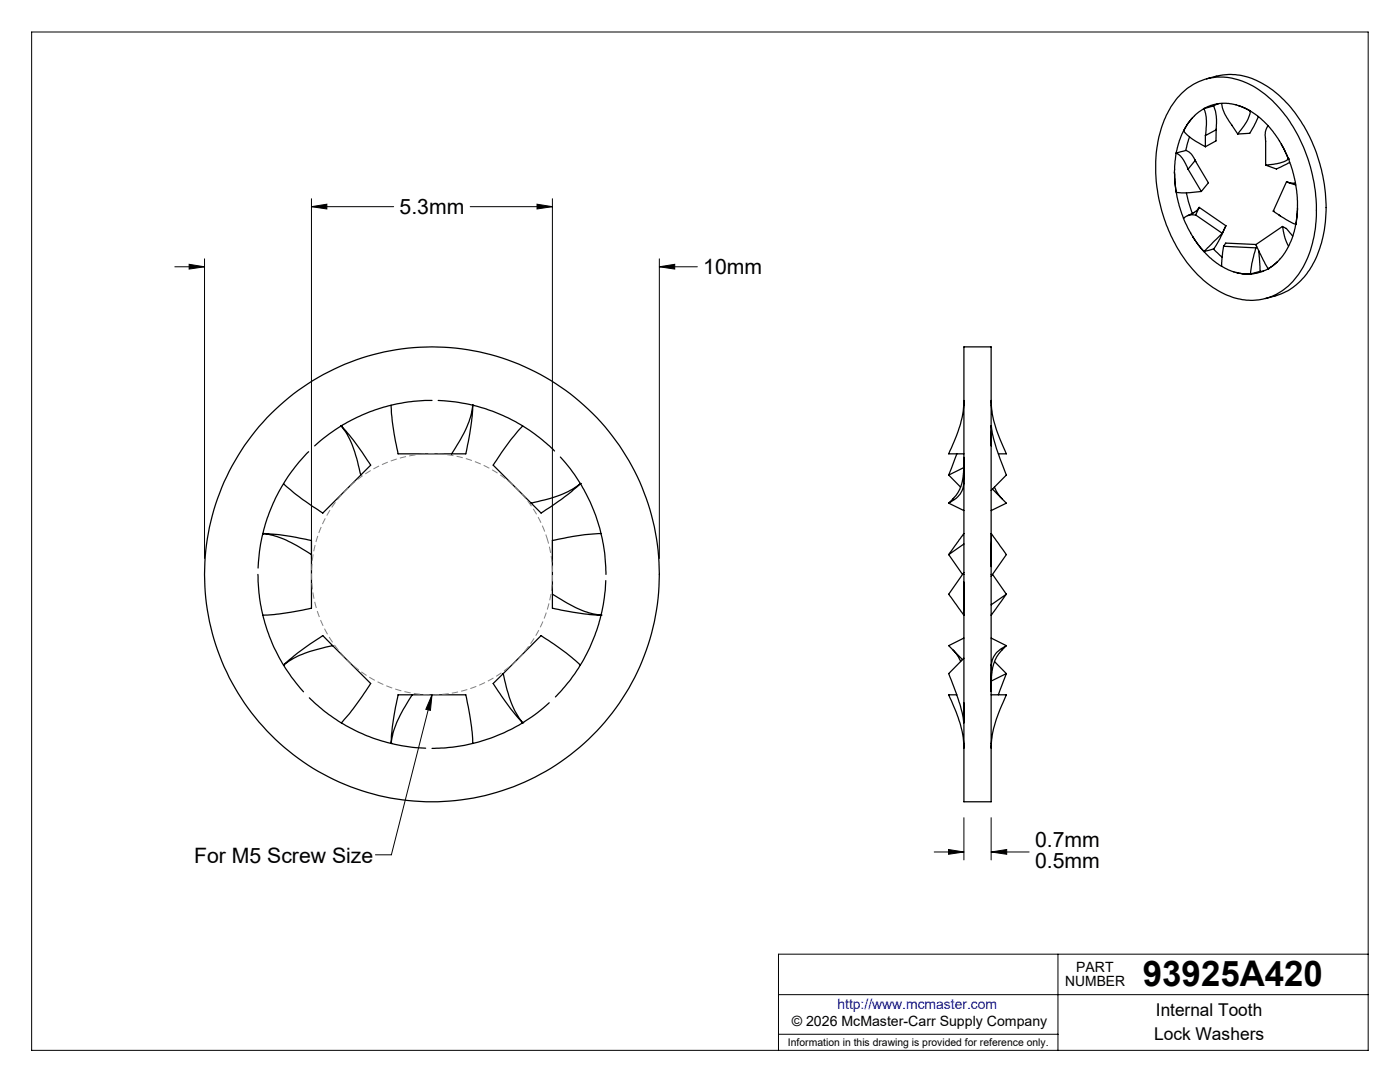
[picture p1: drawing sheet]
<svg xmlns="http://www.w3.org/2000/svg" width="279mm" height="216mm" viewBox="0 0 279 216" stroke-linecap="round" stroke-linejoin="round" font-family="sans-serif">
<g fill="none" stroke="#000" stroke-width=".2">
<path d="M6.3 6.4h266.7v203.2h-266.7zM62.2 39.7v71.7M110.2 39.7v71.7M34.9 53.2h5.9M37.7 52.7l3.1 .5-3.1 .5zM40.8 51.6v59.8M62.2 41.2l3-.5v1zM62.2 41.2h16.4M93.8 41.2h16.4M107.2 40.7l3 .5-3 .5zM131.6 53.2l3.1-.5v1zM131.6 51.6v59.8"/>
<path d="M131.6 53.2h7.6M86.2 138.6l-.3 3.1-.9-.2zM86.2 138.6l-8.1 32h-3.2M186.4 170h6M189.3 169.5l3.1 .5-3.1 .5zM192.4 163.2v8.4M197.8 170l3.1-.5v1zM197.8 163.2v8.4M197.8 170h7.6M155.4 198.5h117.6M211.1 190.4v19.2M273 190.4h-117.6v19.2"/>
<path d="M155.4 206.4h55.7"/>
</g>
<g fill="none" stroke="#000" stroke-width=".25">
<path d="M235.9 18.5a11.4 11.4 0 0 1 13.7-1.6 25.3 25.3 0 0 1 11.2 14.1 28.9 28.9 0 0 1 0 20.9 12.5 12.5 0 0 1-10 8 14.6 14.6 0 0 1-11.4-4.7 31 31 0 0 1-7.7-29.4 17.3 17.3 0 0 1 4.2-7.3zM240.8 15.7l1.9-.5a13.4 13.4 0 0 1 12 3.4 30.1 30.1 0 0 1 9.8 20.5 23 23 0 0 1-4 15.9 11.7 11.7 0 0 1-6 4.1l-1.9 .5M234.4 34.4l.1 2.5 .4 2.5 .4 1.6 .9 2.6M234.4 34.4l.2 3a.86 .86 0 0 0 .2 .9 .86 .86 0 0 0 .9 .2l4-.3M234.7 30.6l-.3 3.8M234.7 30.6l1-.3a1.53 1.53 0 0 1 1.9 .3l.9 1.4M234.7 30.6a5.1 5.1 0 0 1 2.4 3.2M234.7 30.6h.1M236.8 38.5l.3 1.6 .8 2.5M237.1 33.8l2.6 4.4M237.4 27.3l-.7 2.7M238 23.5l-1.1 1.4-1 1.8-.6 1.5-.6 2.4"/>
<path d="M238 23.5l-.9 1.1-.9 1.5a12.2 12.2 0 0 0 4.4 3.2M238.4 31.8l.3 .4M238.5 32l-1.4 1.8M238.5 32l2.7 4.5-1.5 1.7M240.2 21.7l-1.4 1-.8 .8M240.2 21.7a8.2 8.2 0 0 1 .5 4.6l-.1 .8M240.2 21.7h.1M240.6 27.1v2.2M242.2 21.2l-1.9 .5M242.2 21.2a8.7 8.7 0 0 1 .5 4.7M242.7 25.8v.2M242.7 25.9l-2.1 1.2"/>
<path d="M242.7 25.9v2.2l-2.1 1.2M243.2 20.7l-1 .5M243.8 20.6a9.1 9.1 0 0 0 2.1 4.4l1.1 1.7M247.1 21.1l-1.9-.5h-1.8l-1.8 .5-1.3 .6M247.1 21.1l2.5 1.1M247.1 21.1l2.4 1.1M249.5 22.2a8.6 8.6 0 0 1-2.5 4.5M249.5 22.2h.1M249.6 22.2l1.4 .9 2 1.9 1.5 1.8 1.2 2M251.1 23.2l-.8 1.9-.9 1.5-2.4 .1M253.1 25.1a4.7 4.7 0 0 0-.5 3.1v4.7M255.7 28.8l1.4 2.9"/>
<path d="M256.9 36.3l.6 .2h1.1M257.1 31.7l.8 2.2 .6 2.3 .4 2.7v2.6M257.1 31.7a7.9 7.9 0 0 1-4.5 1.2M257.1 31.7h.1M257.4 32.4l-2.7 1.3-2.1-.8M258.6 36.9l-1.8-.6-2.7 5.8M238 47.2l1.1 1.6 1.5 1.8 1.3 1.2 1.9 1.3M238 47.2l2.3 3M238.6 42.9a2.82 2.82 0 0 0-2.4 .7l1.8 3.6M238.6 42.9l5.3 3.7M239.3 41.4l-.9 .9-1.4 .7M239.3 41.4l-.7 1.5"/>
<path d="M239.3 41.4l5.4 3.6M242.2 49.7l-1.9 .5M242.2 49.7l1.7 1.6M243.8 53.1l1.2 .7 1.7 .6M243.9 46.6l-3.6 3.6M244.2 49.1l-.4 4M244.2 49.1l6.4 .4M244.7 45l-1.2 2.7-1.3 2M244.7 45l-.8 1.6M246.7 54.4l1.3 .2 1.6 .1M250.6 49.5l-.8 3-.2 2.2M250.7 48.8l-6.1-.3-.4 .6"/>
<path d="M250.8 49.2l-.2 .3M251.2 50l.3 4.2M251.5 54.2l-1.9 .5M252.1 54.1l-.6 .1M253.1 53.6l-1.5 .7-1.5 .3h-2.1l-1.3-.2M253.1 53.6h.1M254.1 42.1l2.5 1.7 2 1M254.1 42.1h.1M255 52.2l-1.9 1.4M255 52.2l-.9 .8-1 .6M255.2 42.9l.4 .2M255.9 45.2l.1 .4a9.5 9.5 0 0 0 1.1 3.5"/>
<path d="M255.9 45.2l-5.3 3.6 2.5 4.8M255.9 45.2l.8 .4 1.3 1.5M258.6 44.8h.1M258.6 44.8l-.6 2.5-.7 1.6-1.1 1.9-1.2 1.4M258.9 41.5l-.3 3.3M86.2 79.9a34.9 34.9 0 0 0-18.1 5.1M87.5 79.9l3.3 .3 3.5 .7M192.4 69.2h5.4v90.8h-5.4zM192.4 79.9l-.1 1M197.8 79.9v.1a20.8 20.8 0 0 0 2.4 9.1l.6 1.5h-1.6M61.6 90.1a34.8 34.8 0 0 0-9.1 16.4M68.1 85l-2.4 1.6-2.9 2.4"/>
<path d="M68.1 85a18.9 18.9 0 0 1 3.6 8.5l.3 1.3M68.1 85h.1M68.1 85a53.7 53.7 0 0 1 5.9 7.8l-9.6 9.6a49.9 49.9 0 0 1-7.8-5.9M78 80.9a54.7 54.7 0 0 0 1.4 9.7h13.6l.2-1.2a52.2 52.2 0 0 0 1.2-8.5M94.3 80.9a20 20 0 0 1-3.8 9.1l-.4 .6M94.3 80.9h.1M94.3 80.9a34.1 34.1 0 0 1 16.4 9.1M104.3 85a50.2 50.2 0 0 0-5.9 7.8l7.6 7.6M111.8 91.2a30.9 30.9 0 0 1 4 5.3M115.8 96.5a19.5 19.5 0 0 1-9.1 3.7l-.7 .2M115.8 96.5h.1M115.8 96.5a53.7 53.7 0 0 1-7.8 5.9l-2-2"/>
<path d="M115.8 96.5a35 35 0 0 1 5.1 18.1M189.3 94.8l2.4 2.4M191 90.6l-1.7 4.2M192.3 96.5a4.3 4.3 0 0 1-2.7 3.7l-.3 .2M192.3 80.9a25.9 25.9 0 0 1-3 9.7h3.1M192.3 96.5h.1M192.3 80.9h.1M192.3 93.3l-3 1.5M192.4 91.3l-.1 3-.5 2.7-1 1.9-1.5 1.5M192.4 91.3l-.1 5.2M197.8 85h.1M197.8 85v4"/>
<path d="M197.8 85a37.2 37.2 0 0 0 3 9.8l-3 3.1M198.1 97.6l2.7 2.8-3 1.5M198.5 97.2l.7 1.5 .8 .9M51.5 114.6a35.4 35.4 0 0 0 5.1 18.1M52.5 106.5a51 51 0 0 1 9.7 1.3v13.6l-1.2 .2a53.6 53.6 0 0 1-8.5 1.2M52.5 106.5l-.7 3.5-.3 3.3M52.5 106.5a20 20 0 0 1 9.1 3.8l.6 .4M52.5 106.5h.1M110.2 118.6a25.9 25.9 0 0 0 8.1 3.9l1.6 .2M119.9 106.5a51 51 0 0 0-9.7 1.3v13.6l1.2 .2a52.5 52.5 0 0 0 8.5 1.2M120.9 115.9l-.3 3.3-.7 3.5M189.3 100.4l3.1 1.5"/>
<path d="M189.3 110.7l2.8 3.9M192.4 116.1l-.1 6.6M192.4 114.2l-3.1 4.4 3 4.1M192.4 106.5l-3.1 4.2M192.4 108.5l-3.1 2.2M197.8 106.5h.1M197.8 106.5v6.6M197.8 106.5l3 4.2-3 4.3M198.1 114.6l2.7 4M200.8 118.6l-3 4.1M200.8 118.6l-3 2.1M56.6 132.7h.1"/>
<path d="M56.6 132.7l1.6 2.4 2.4 2.9M61.7 139.2a34.3 34.3 0 0 0 16.4 9.1M66.4 128.8a24.7 24.7 0 0 0-8.8 3.2l-1 .7M66.4 128.8l-2-2-.5 .4a46.2 46.2 0 0 0-7.3 5.5M66.4 128.8l7.6 7.6-.3 .5a56.3 56.3 0 0 1-5.6 7.4M82.3 138.6a23.2 23.2 0 0 0-4.1 8.9l-.1 .8M100.4 134.4a21.8 21.8 0 0 0 3.7 9.5l.2 .3M100.4 134.4l-2 2 .3 .5a52.3 52.3 0 0 0 5.6 7.4M115.8 132.7a50.2 50.2 0 0 0-7.8-5.9l-7.6 7.6M119.9 122.7h.1M119.9 122.7a34.4 34.4 0 0 1-9.1 16.4M190.2 129.7l.8 .9 .7 1.4"/>
<path d="M191 138.6h-1.7a29 29 0 0 1 3 9.4l.1 1.3M192.3 122.7h.1M192.4 131.3l-3.1 3.1a35.1 35.1 0 0 1 3 9.8M192.4 127.3l-3.1 1.5 2.8 2.8M197.8 138.6h3a27.3 27.3 0 0 0-3 9.7M197.8 122.7h.1M197.8 127.3l3 1.5M197.8 132.7h.1M197.8 132.7v5.2M198.5 132l2.3 2.4M200.8 128.8l-1.5 1.7-1 2-.4 2.4-.1 3M200.8 128.8a4.6 4.6 0 0 0-3 3.9"/>
<path d="M200.8 134.4l-1.6 4.2M200.8 134.4l-3 1.5M78 148.3a55.9 55.9 0 0 1 1.4-9.7h13.6l.2 1.2a52.5 52.5 0 0 1 1.2 8.5M78.1 148.3h.1M78.1 148.3l4.2 .8 2.6 .2M104.3 144.2h.1M104.3 144.2a34.8 34.8 0 0 1-18.1 5.1M109.6 140.2a30.9 30.9 0 0 1-5.3 4M192.3 144.2h.1M192.4 140.2l-.1 4M197.8 148.3h.1M197.8 148.3v1"/>
<circle cx="86.2" cy="114.6" r="45.4"/>
</g>
<path d="M109.2 107.6a24.1 24.1 0 0 0-40.2-9.8 24.1 24.1 0 0 0 10.9 40 24.1 24.1 0 0 0 29.7-28.9l-.4-1.3" fill="none" stroke="#808080" stroke-width=".2" stroke-dasharray="1.3 .6" stroke-dashoffset=".3" stroke-linecap="butt"/>
<path d="M37.7 52.7l3.1 .5-3.1 .5zM131.6 53.2l3.1-.5v1zM62.2 41.2l3-.5v1zM107.2 40.7l3 .5-3 .5zM86.2 138.6l-.3 3.1-.9-.2zM189.3 169.5l3.1 .5-3.1 .5zM197.8 170l3.1-.5v1z" fill="#000"/>
<text font-size="7.1" x="228.1" y="196.8">93925A420</text>
<g font-size="4.2">
<text x="79.8" y="42.6">5.3mm</text>
<text x="140.4" y="54.6">10mm</text>
<text x="38.7" y="172.2">For M5 Screw Size</text>
<text x="206.6" y="169">0.7mm</text>
<text x="206.6" y="173.3">0.5mm</text>
</g>
<g font-size="3.5">
<text x="230.7" y="202.8">Internal Tooth</text>
<text x="230.3" y="207.5">Lock Washers</text>
</g>
<g font-size="2.8">
<text x="212.6" y="196.8">NUMBER</text>
<text x="214.8" y="194">PART</text>
<text x="158" y="204.8">© 2026 McMaster-Carr Supply Company</text>
</g>
<text font-size="2.8" fill="#00f" x="167.1" y="201.4">http://www.mcmaster.com</text>
<text font-size="2.1" x="157.3" y="208.6">Information in this drawing is provided for reference only.</text>
</svg>
